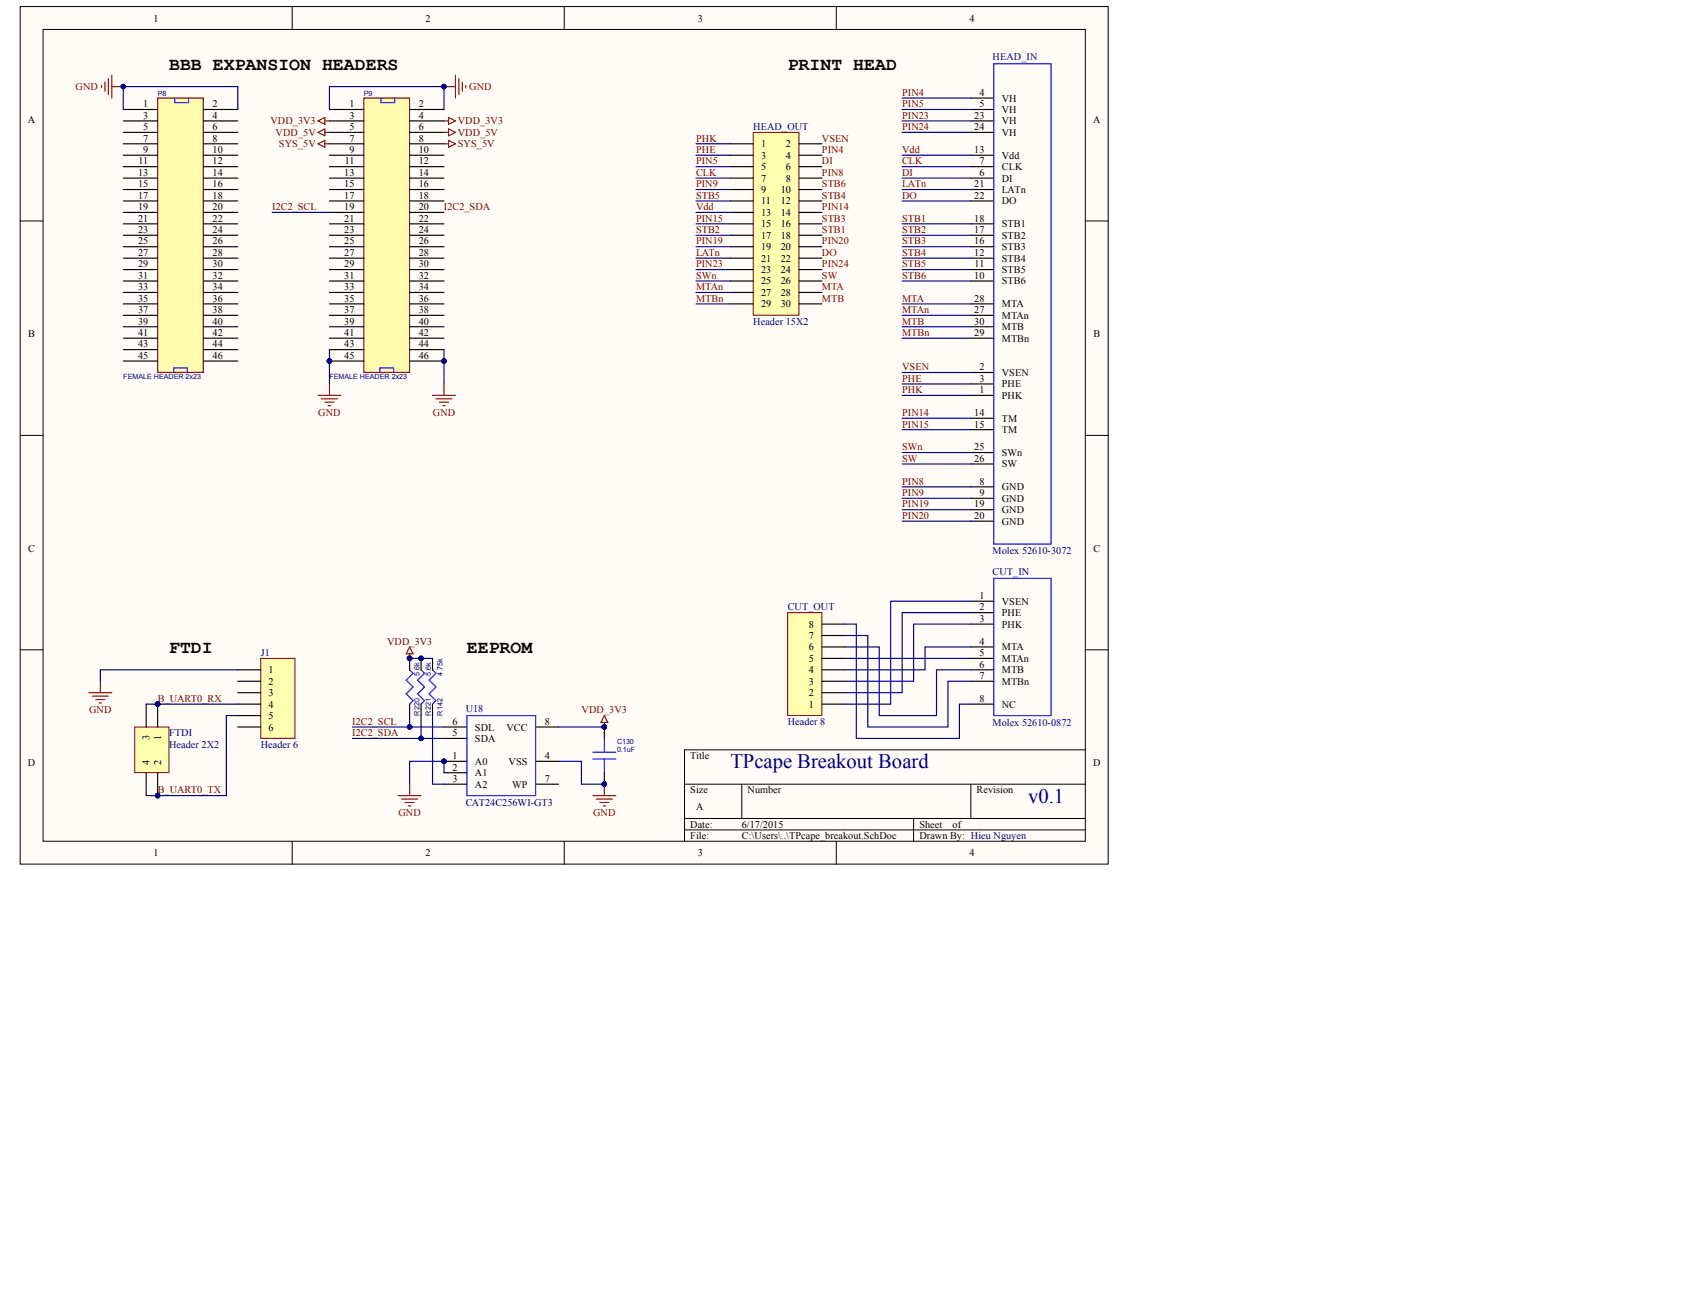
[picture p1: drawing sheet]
# Altium project TPcape_breakout.PrjPcb
1 sheet, 13 parts. Net scope: global (net labels, ports and power ports of the same name join across sheets).
Board file: TPcape_breakout.PcbDoc

## Sheet TPcape_breakout.SchDoc
size A

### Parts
C130  0.1uF  [402]
CUT_IN  Molex 52610-0872  [Molex 52610-0872]
CUT_OUT  Header 8  [HDR1X8]
FTDI  Header 2X2  [SSM-102-S-DV]
HEAD_IN  Molex 52610-3072  [Molex 52610-3072]
HEAD_OUT  Header 15X2  [HDR2X15]
J1  Header 6  [HDR1X6]
P8  FEMALE HEADER 2x23  [HDR2X23]
P9  FEMALE HEADER 2x23  [HDR2X23]
R142  4.75k  [402]
R220  5.6k  [402]
R221  5.6k  [402]
U18  CAT24C256WI-GT3  [CAT24C256WI-GT3]

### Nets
GND: C130.2 J1.1 P8.1 P8.2 P9.1 P9.2 P9.43 P9.44 P9.45 P9.46 U18.1(A0) U18.2(A1) U18.4(VSS)
SYS_5V: P9.7 P9.8
VDD_3V3: C130.1 P9.3 P9.4 R142.2(P2) R220.2(P2) R221.2(P2) U18.8(VCC)
VDD_5V: P9.5 P9.6
B_UART0_RX: FTDI.1 FTDI.3 J1.4
B_UART0_TX: FTDI.2 FTDI.4 J1.5
CLK: HEAD_IN.7(CLK) HEAD_OUT.7
DI: HEAD_IN.6(DI) HEAD_OUT.6
DO: HEAD_IN.22(DO) HEAD_OUT.22
I2C2_SCL: P9.19 R220.1(P1) U18.6(SDL)
I2C2_SDA: P9.20 R221.1(P1) U18.5(SDA)
LATn: HEAD_IN.21(LATn) HEAD_OUT.21
MTA: HEAD_IN.28(MTA) HEAD_OUT.28
MTAn: HEAD_IN.27(MTAn) HEAD_OUT.27
MTB: HEAD_IN.30(MTB) HEAD_OUT.30
MTBn: HEAD_IN.29(MTBn) HEAD_OUT.29
PHE: HEAD_IN.3(PHE) HEAD_OUT.3
PHK: HEAD_IN.1(PHK) HEAD_OUT.1
PIN4: HEAD_IN.4(VH) HEAD_OUT.4
PIN5: HEAD_IN.5(VH) HEAD_OUT.5
PIN8: HEAD_IN.8(GND) HEAD_OUT.8
PIN9: HEAD_IN.9(GND) HEAD_OUT.9
PIN14: HEAD_IN.14(TM) HEAD_OUT.14
PIN15: HEAD_IN.15(TM) HEAD_OUT.15
PIN19: HEAD_IN.19(GND) HEAD_OUT.19
PIN20: HEAD_IN.20(GND) HEAD_OUT.20
PIN23: HEAD_IN.23(VH) HEAD_OUT.23
PIN24: HEAD_IN.24(VH) HEAD_OUT.24
STB1: HEAD_IN.18(STB1) HEAD_OUT.18
STB2: HEAD_IN.17(STB2) HEAD_OUT.17
STB3: HEAD_IN.16(STB3) HEAD_OUT.16
STB4: HEAD_IN.12(STB4) HEAD_OUT.12
STB5: HEAD_IN.11(STB5) HEAD_OUT.11
STB6: HEAD_IN.10(STB6) HEAD_OUT.10
SW: HEAD_IN.26(SW) HEAD_OUT.26
SWn: HEAD_IN.25(SWn) HEAD_OUT.25
Vdd: HEAD_IN.13(Vdd) HEAD_OUT.13
VSEN: HEAD_IN.2(VSEN) HEAD_OUT.2
NetCUT_IN_1: CUT_IN.1(VSEN) CUT_OUT.1
NetCUT_IN_2: CUT_IN.2(PHE) CUT_OUT.2
NetCUT_IN_3: CUT_IN.3(PHK) CUT_OUT.3
NetCUT_IN_4: CUT_IN.4(MTA) CUT_OUT.4
NetCUT_IN_5: CUT_IN.5(MTAn) CUT_OUT.5
NetCUT_IN_6: CUT_IN.6(MTB) CUT_OUT.6
NetCUT_IN_7: CUT_IN.7(MTBn) CUT_OUT.7
NetCUT_IN_8: CUT_IN.8(NC) CUT_OUT.8
NetR142_1: R142.1(P1) U18.3(A2)

Not connected (* = marked no-connect by the designer): J1 2 3 6; P8 3(2) 4(27) 5(3) 6(28) 7(4) 8(29) 9(5) 10(30) 11(6) 12(31) 13(7) 14(32) 15(8) 16(33) 17(9) 18(34) 19(10) 20(35) 21(11) 22(36) 23(12) 24(37) 25(13) 26(38) 27(14) 28(39) 29(15) 30(40) 31(16) 32(41) 33(17) 34(42) 35(18) 36(43) 37(19) 38(44) 39(20) 40(45) 41(21) 42(46) 43(22) 44(47) 45(23) 46(48); P9 9(5) 10(30) 11(6) 12(31) 13(7) 14(32) 15(8) 16(33) 17(9) 18(34) 21(11) 22(36) 23(12) 24(37) 25(13) 26(38) 27(14) 28(39) 29(15) 30(40) 31(16) 32(41) 33(17) 34(42) 35(18) 36(43) 37(19) 38(44) 39(20) 40(45) 41(21) 42(46); U18 7(WP)

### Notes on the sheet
- BBB EXPANSION HEADERS
- PRINT HEAD
- FTDI
- EEPROM
- TPcape Breakout Board
- v0.1
- Hieu Nguyen
